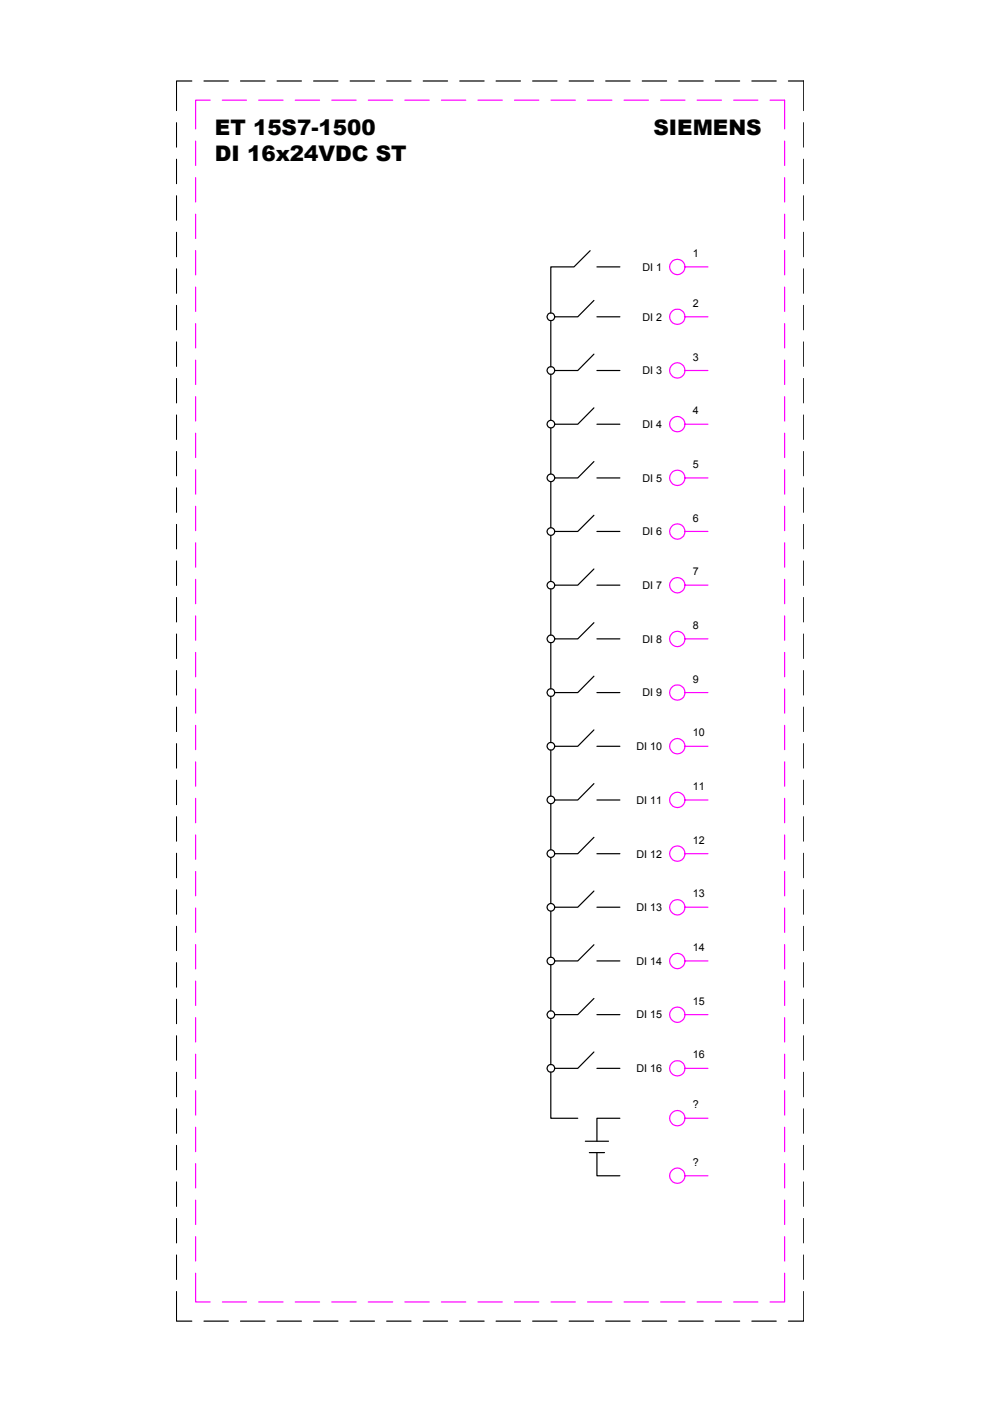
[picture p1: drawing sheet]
<svg xmlns="http://www.w3.org/2000/svg" width="210mm" height="297mm" viewBox="0 0 210 297" stroke-linecap="round" stroke-linejoin="round" font-family="sans-serif">
<!-- layer: 0 -->
<g fill="none" stroke="#000" stroke-width=".25">
<path d="M40.7 17.2h-3.3v6.2M43.3 17.2h5.1M51 17.2h5.2M58.7 17.2h5.2M66.5 17.2h5.2M74.2 17.2h5.2M82 17.2h5.2M89.7 17.2h5.2M97.5 17.2h5.1M105.2 17.2h5.1M112.9 17.2h5.2M120.7 17.2h5.1"/>
<path d="M128.4 17.2h5.2M136.2 17.2h5.1M143.9 17.2h5.2M151.7 17.2h5.1M159.4 17.2h5.2M167.2 17.2h3.2v6.2M37.4 26v5.2M37.4 33.8v5.1M170.4 26v5.2M170.4 33.8v5.1M37.4 41.5v5.2M37.4 49.3v5.1"/>
<path d="M37.4 57v5.2M125.1 53.2l-3.4 3.4h-4.9v9.8M126.6 56.6h4.8M170.4 41.5v5.2M170.4 49.3v5.1M170.4 57v5.2M37.4 64.8v5.1M37.4 72.5v5.2M116.8 68v9.8M116.8 79.4v9.7M125.9 63.7l-3.4 3.5h-4.9M125.9 75.1l-3.4 3.5h-4.9"/>
<path d="M126.6 67.2h4.8M126.6 78.6h4.8M170.4 64.8v5.1M170.4 72.5v5.2M37.4 80.2v5.2M37.4 88v5.2M37.4 95.7v5.2M116.8 90.7v9.8M125.9 86.5l-3.4 3.4h-4.9M125.9 97.9l-3.4 3.4h-4.9M126.6 89.9h4.8M170.4 80.2v5.2"/>
<path d="M170.4 88v5.2M170.4 95.7v5.2M37.4 103.4v5.2M37.4 111.2v5.2M37.4 118.9v5.2M116.8 102.1v9.8M116.8 113.5v9.8M125.9 109.2l-3.4 3.5h-4.9M126.6 101.3h4.8M126.6 112.7h4.8M170.4 103.4v5.2M170.4 111.2v5.2"/>
<path d="M170.4 118.9v5.2M37.4 126.7v5.2M37.4 134.4v5.2M116.8 124.9v9.7M116.8 136.3v9.7M125.9 120.6l-3.4 3.5h-4.9M125.9 132l-3.4 3.5h-4.9M126.6 124.1h4.8M126.6 135.5h4.8M170.4 126.7v5.2M170.4 134.4v5.2M37.4 142.2v5.1"/>
<path d="M37.4 149.9v5.2M37.4 157.7v5.1M116.8 147.6v9.8M116.8 159v9.8M125.9 143.4l-3.4 3.4h-4.9M125.9 154.8l-3.4 3.4h-4.9M126.6 146.8h4.8M126.6 158.2h4.8M170.4 142.2v5.1M170.4 149.9v5.2M170.4 157.7v5.1M37.4 165.4v5.2"/>
<path d="M37.4 173.2v5.1M116.8 170.4v9.8M125.9 166.1l-3.4 3.5h-4.9M125.9 177.5l-3.4 3.5h-4.9M126.6 169.6h4.8M170.4 165.4v5.2M170.4 173.2v5.1M37.4 180.9v5.2M37.4 188.7v5.1M37.4 196.4v5.1M116.8 181.8v9.7M116.8 193.2v9.7"/>
<path d="M125.9 188.9l-3.4 3.4h-4.9M126.6 181h4.8M126.6 192.3h4.8M170.4 180.9v5.2M170.4 188.7v5.1M170.4 196.4v5.1M37.4 204.1v5.2M37.4 211.9v5.1M37.4 219.6v5.2M116.8 204.5v9.8M116.8 215.9v9.8M125.9 200.3l-3.4 3.4h-4.9"/>
<path d="M125.9 211.7l-3.4 3.4h-4.9M126.6 203.7h4.8M126.6 215.1h4.8M170.4 204.1v5.2M170.4 211.9v5.1M170.4 219.6v5.2M37.4 227.4v5.1M37.4 235.1v5.2M116.8 227.3v9.8h5.7M125.9 223l-3.4 3.5h-4.9M126.6 226.5h4.8M131.4 237.1h-4.8v4.9"/>
<path d="M170.4 227.4v5.1M170.4 235.1v5.2M37.4 242.9v5.1M37.4 250.6v5.2M37.4 258.3v5.2M124.1 242h4.9M125 244.4h3.2M126.6 244.4v4.9h4.8M170.4 242.9v5.1M170.4 250.6v5.2M170.4 258.3v5.2M37.4 273.8v6.3h3.3"/>
<path d="M37.4 266.1v5.2M170.4 273.8v6.3h-3.2M170.4 266.1v5.2M43.3 280.1h5.1M51 280.1h5.2M58.7 280.1h5.2M66.5 280.1h5.2M74.2 280.1h5.2M82 280.1h5.2M89.7 280.1h5.2M97.5 280.1h5.1M105.2 280.1h5.1"/>
<path d="M112.9 280.1h5.2M120.7 280.1h5.1M128.4 280.1h5.2M136.2 280.1h5.1M143.9 280.1h5.2M151.7 280.1h5.1M159.4 280.1h5.2"/>
<circle cx="116.8" cy="67.2" r=".82"/>
<circle cx="116.8" cy="78.5" r=".81"/>
<circle cx="116.8" cy="89.9" r=".81"/>
<circle cx="116.8" cy="101.3" r=".81"/>
<circle cx="116.8" cy="112.7" r=".81"/>
<circle cx="116.8" cy="135.5" r=".82"/>
<circle cx="116.8" cy="124.1" r=".81"/>
<circle cx="116.8" cy="146.8" r=".82"/>
<circle cx="116.8" cy="158.2" r=".81"/>
<circle cx="116.8" cy="169.6" r=".81"/>
<circle cx="116.8" cy="181" r=".81"/>
<circle cx="116.8" cy="192.4" r=".81"/>
<circle cx="116.8" cy="215.1" r=".82"/>
<circle cx="116.8" cy="203.8" r=".81"/>
<circle cx="116.8" cy="226.5" r=".82"/>
</g>
<g fill="none" stroke="#f0f" stroke-width=".25">
<path d="M41.5 29.9v5.2M41.5 37.7v5.1M44.6 21.2h-3.1v6.1M47.1 21.2h5.2M54.8 21.2h5.2M62.6 21.2h5.2M70.3 21.2h5.2M78.1 21.2h5.2M85.8 21.2h5.2M93.6 21.2h5.1M101.3 21.2h5.2M109.1 21.2h5.1"/>
<path d="M116.8 21.2h5.2M124.6 21.2h5.1M132.3 21.2h5.2M140.1 21.2h5.1M147.8 21.2h5.2M155.6 21.2h5.1M163.3 21.2h3.1v6.1M166.4 29.9v5.2M166.4 37.7v5.1M41.5 45.4v5.2M41.5 53.1v5.2M145.2 56.6a1.63 1.63 0 0 1-2.2 1.5 1.63 1.63 0 0 1-.5-2.7 1.63 1.63 0 0 1 2.6 .7l.1 .5h4.9"/>
<path d="M166.4 45.4v5.2M166.4 53.1v5.2M41.5 60.9v5.1M41.5 68.6v5.2M41.5 76.4v5.1M145.2 67.2a1.63 1.63 0 0 1-2.2 1.5 1.63 1.63 0 0 1-.5-2.7 1.63 1.63 0 0 1 2.6 .7l.1 .5h4.9M145.2 78.6a1.63 1.63 0 0 1-2.2 1.5 1.63 1.63 0 0 1-.5-2.7 1.63 1.63 0 0 1 2.6 .6l.1 .6h4.9M166.4 60.9v5.1M166.4 68.6v5.2M166.4 76.4v5.1M41.5 84.1v5.2M41.5 91.8v5.2"/>
<path d="M41.5 99.6v5.2M145.2 89.9a1.63 1.63 0 0 1-2.2 1.5 1.63 1.63 0 0 1-.5-2.6 1.63 1.63 0 0 1 2.6 .6l.1 .5h4.9M166.4 84.1v5.2M166.4 91.8v5.2M166.4 99.6v5.2M41.5 107.3v5.2M41.5 115.1v5.2M145.2 101.3a1.62 1.62 0 0 1-2.2 1.5 1.62 1.62 0 0 1-.5-2.7 1.62 1.62 0 0 1 2.6 .7l.1 .5h4.9M145.2 112.7a1.62 1.62 0 0 1-2.2 1.5 1.62 1.62 0 0 1-.5-2.7 1.62 1.62 0 0 1 2.6 .7l.1 .5h4.9M166.4 107.3v5.2M166.4 115.1v5.2M41.5 122.8v5.2"/>
<path d="M41.5 130.6v5.1M41.5 138.3v5.2M145.2 124.1a1.63 1.63 0 0 1-2.2 1.5 1.63 1.63 0 0 1-.5-2.7 1.63 1.63 0 0 1 2.6 .7l.1 .5h4.9M145.2 135.5a1.63 1.63 0 0 1-2.2 1.5 1.63 1.63 0 0 1-.5-2.7 1.63 1.63 0 0 1 2.6 .6l.1 .6h4.9M166.4 122.8v5.2M166.4 130.6v5.1M166.4 138.3v5.2M41.5 146.1v5.1M41.5 153.8v5.1M145.2 146.8a1.63 1.63 0 0 1-2.2 1.5 1.63 1.63 0 0 1-.5-2.6 1.63 1.63 0 0 1 2.6 .6l.1 .5h4.9M145.2 158.2a1.63 1.63 0 0 1-2.2 1.5 1.63 1.63 0 0 1-.5-2.7 1.63 1.63 0 0 1 2.6 .7l.1 .5h4.9M166.4 146.1v5.1"/>
<path d="M166.4 153.8v5.1M41.5 161.5v5.2M41.5 169.3v5.1M41.5 177v5.2M145.2 169.6a1.63 1.63 0 0 1-2.2 1.5 1.63 1.63 0 0 1-.5-2.7 1.63 1.63 0 0 1 2.6 .7l.1 .5h4.9M166.4 161.5v5.2M166.4 169.3v5.1M166.4 177v5.2M41.5 184.8v5.1M41.5 192.5v5.2M145.2 181a1.62 1.62 0 0 1-2.2 1.5 1.62 1.62 0 0 1-.5-2.7 1.62 1.62 0 0 1 2.6 .7l.1 .5h4.9M145.2 192.3a1.62 1.62 0 0 1-2.2 1.6 1.62 1.62 0 0 1-.5-2.7 1.62 1.62 0 0 1 2.6 .7l.1 .4h4.9"/>
<path d="M166.4 184.8v5.1M166.4 192.5v5.2M41.5 200.3v5.1M41.5 208v5.2M41.5 215.8v5.1M145.2 203.7a1.63 1.63 0 0 1-2.2 1.5 1.63 1.63 0 0 1-.5-2.7 1.63 1.63 0 0 1 2.6 .7l.1 .5h4.9M145.2 215.1a1.63 1.63 0 0 1-2.2 1.5 1.63 1.63 0 0 1-.5-2.7 1.63 1.63 0 0 1 2.6 .7l.1 .5h4.9M166.4 200.3v5.1M166.4 208v5.2M166.4 215.8v5.1M41.5 223.5v5.2M41.5 231.3v5.1"/>
<path d="M41.5 239v5.2M145.2 226.5a1.63 1.63 0 0 1-2.2 1.5 1.63 1.63 0 0 1-.5-2.7 1.63 1.63 0 0 1 2.6 .7l.1 .5h4.9M145.2 237.1a1.62 1.62 0 0 1-2.2 1.5 1.62 1.62 0 0 1-.5-2.7 1.62 1.62 0 0 1 2.6 .7l.1 .5h4.9M166.4 223.5v5.2M166.4 231.3v5.1M166.4 239v5.2M41.5 246.7v5.2M41.5 254.5v5.1M145.2 249.3a1.63 1.63 0 0 1-2.2 1.5 1.63 1.63 0 0 1-.5-2.7 1.63 1.63 0 0 1 2.6 .7l.1 .5h4.9M166.4 246.7v5.2M166.4 254.5v5.1M41.5 269.9v6.1h3.1"/>
<path d="M41.5 262.2v5.2M47.1 276h5.2M54.8 276h5.2M62.6 276h5.2M70.3 276h5.2M78.1 276h5.2M85.8 276h5.2M93.6 276h5.1M101.3 276h5.2M109.1 276h5.1M116.8 276h5.2M124.6 276h5.1"/>
<path d="M132.3 276h5.2M140.1 276h5.1M147.8 276h5.2M155.6 276h5.1M166.4 269.9v6.1h-3.1M166.4 262.2v5.2"/>
</g>
<g font-size="4.5">
<text x="45.6" y="28.5">ET 15S7-1500</text>
<text x="138.5" y="28.5">SIEMENS</text>
<text x="45.6" y="34.1">DI 16x24VDC ST</text>
</g>
<g font-size="2.3">
<text x="136.2" y="57.4">DI 1</text>
<text x="146.9" y="54.5">1</text>
<text x="146.9" y="65.1">2</text>
<text x="136.2" y="68">DI 2</text>
<text x="146.9" y="76.4">3</text>
<text x="136.2" y="79.4">DI 3</text>
<text x="146.9" y="87.8">4</text>
<text x="136.2" y="90.7">DI 4</text>
<text x="146.9" y="99.2">5</text>
<text x="136.2" y="102.1">DI 5</text>
<text x="136.2" y="113.5">DI 6</text>
<text x="146.9" y="110.6">6</text>
<text x="136.2" y="124.9">DI 7</text>
<text x="146.9" y="121.9">7</text>
<text x="136.2" y="136.3">DI 8</text>
<text x="146.9" y="133.3">8</text>
<text x="136.2" y="147.6">DI 9</text>
<text x="146.9" y="144.7">9</text>
<text x="134.9" y="159">DI 10</text>
<text x="146.9" y="156.1">10</text>
<text x="146.9" y="167.5">11</text>
<text x="134.9" y="170.4">DI 11</text>
<text x="146.9" y="178.9">12</text>
<text x="134.9" y="181.8">DI 12</text>
<text x="146.9" y="190.3">13</text>
<text x="134.9" y="193.2">DI 13</text>
<text x="146.9" y="201.6">14</text>
<text x="134.9" y="204.5">DI 14</text>
<text x="134.9" y="215.9">DI 15</text>
<text x="146.9" y="213">15</text>
<text x="134.9" y="227.3">DI 16</text>
<text x="146.9" y="224.4">16</text>
<text x="146.9" y="235">?</text>
<text x="146.9" y="247.2">?</text>
</g>
</svg>
